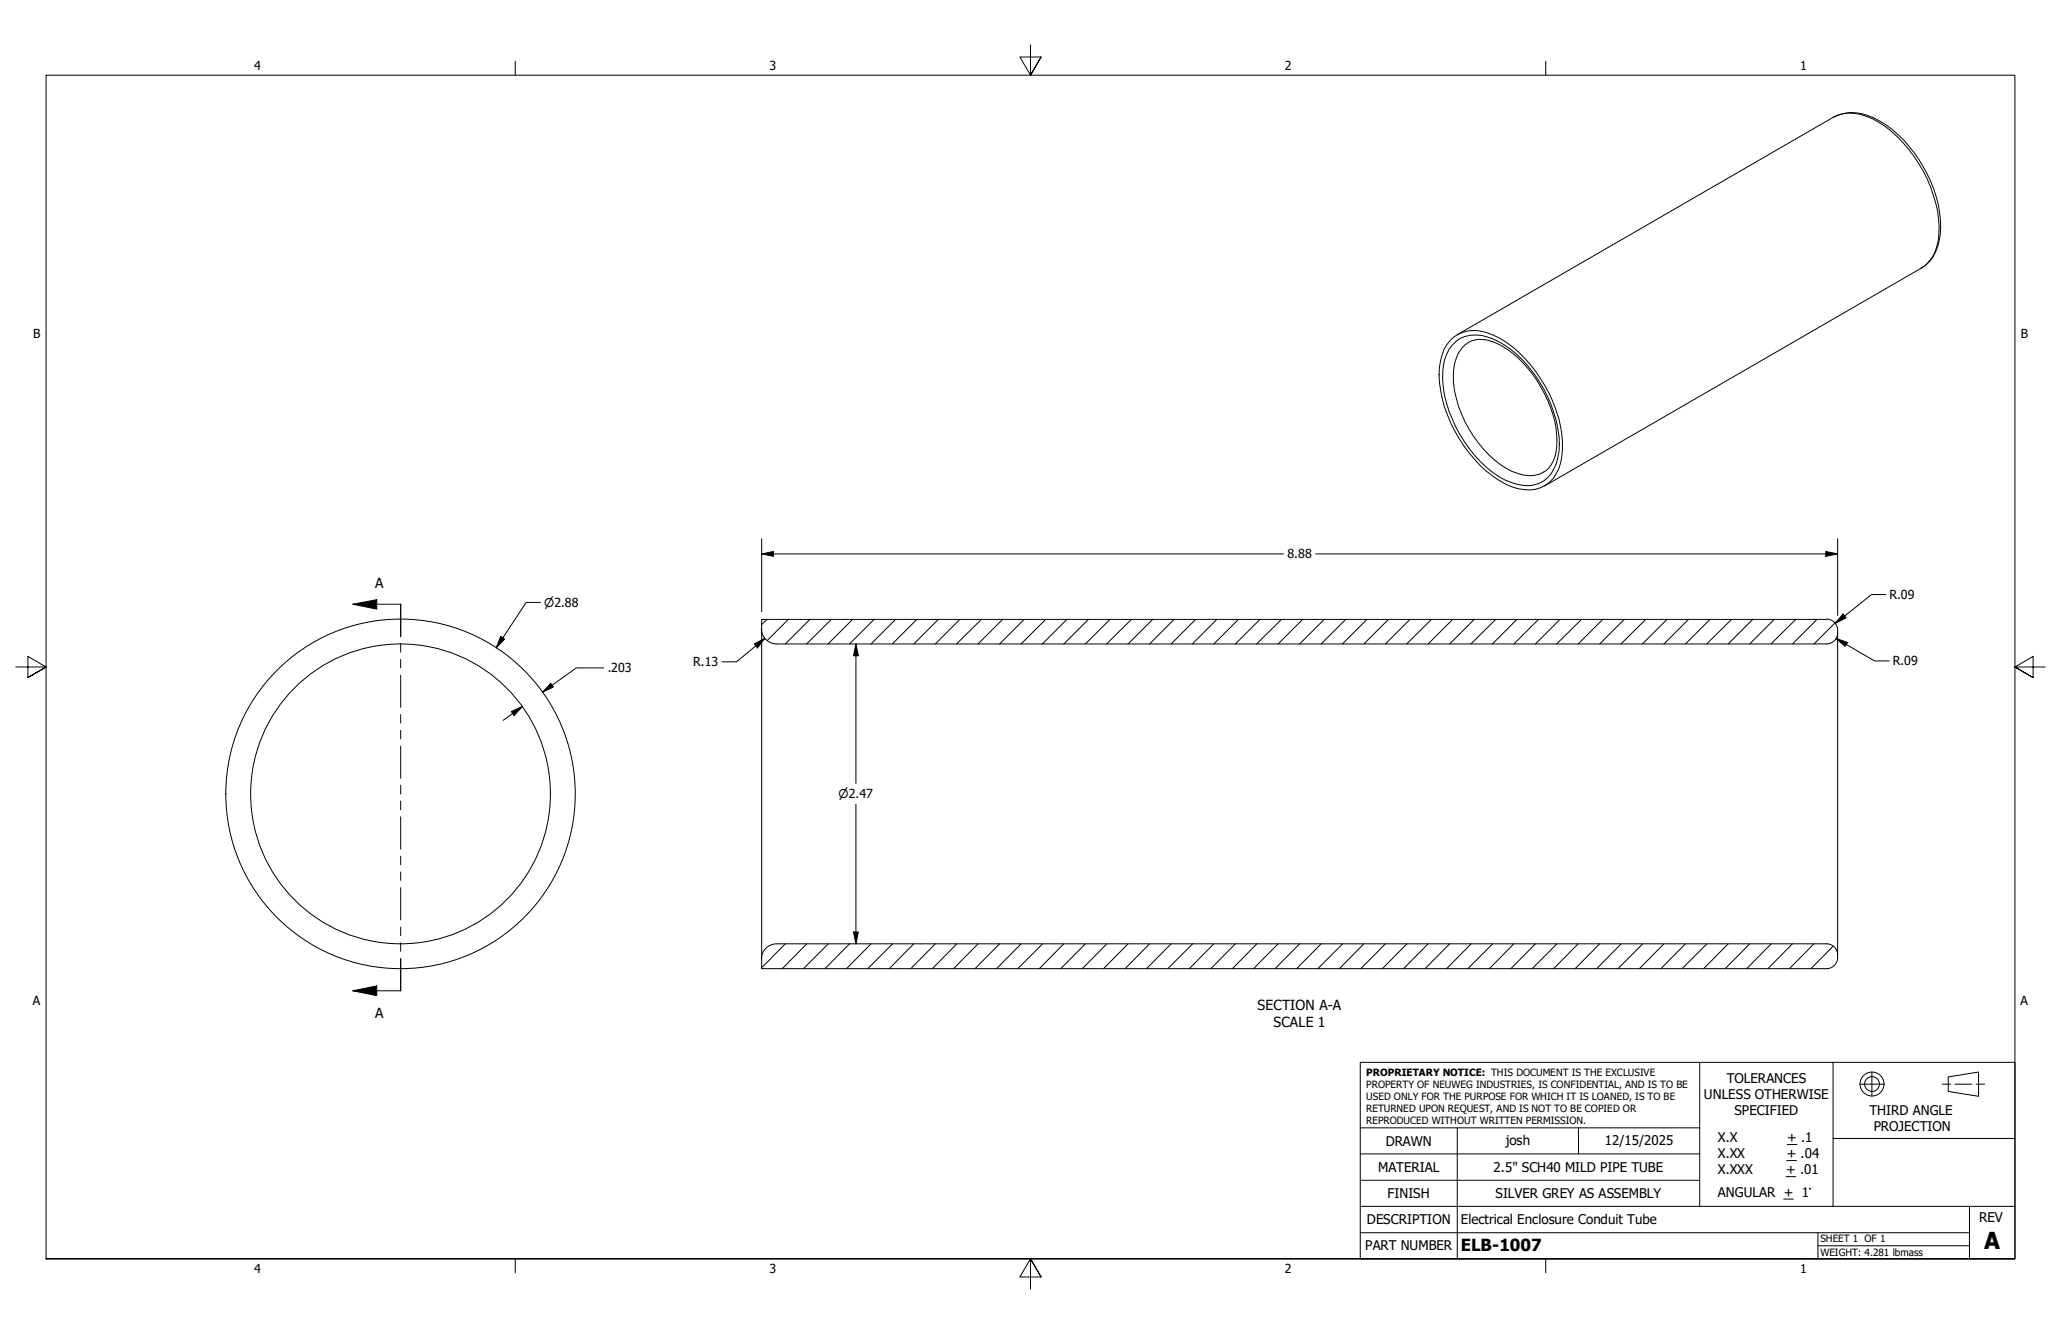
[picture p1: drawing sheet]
<svg xmlns="http://www.w3.org/2000/svg" width="432mm" height="279mm" viewBox="0 0 432 279" stroke-linecap="round" stroke-linejoin="round" font-family="sans-serif">
<!-- layer: Hatch (ANSI) -->
<g fill="none" stroke="#000" stroke-width=".21">
<path d="M160.7 129.7l-1.1 1.1M165.2 129.7l-4.4 4.4M169.7 129.7l-5.2 5.2M174.2 129.7l-5.2 5.2M178.6 129.7l-5.1 5.2M183.1 129.7l-5.1 5.2M187.6 129.7l-5.1 5.2M192.1 129.7l-5.2 5.2M196.6 129.7l-5.1 5.2M201.1 129.7l-5.1 5.2M205.6 129.7l-5.2 5.2M210.1 129.7l-5.2 5.2"/>
<path d="M214.6 129.7l-5.2 5.2M219.1 129.7l-5.2 5.2M223.5 129.7l-5.1 5.2M228 129.7l-5.1 5.2M232.5 129.7l-5.1 5.2M237 129.7l-5.2 5.2M241.5 129.7l-5.2 5.2M246 129.7l-5.1 5.2M250.5 129.7l-5.1 5.2M255 129.7l-5.2 5.2M259.5 129.7l-5.2 5.2M264 129.7l-5.2 5.2"/>
<path d="M268.5 129.7l-5.2 5.2M272.9 129.7l-5.1 5.2M277.4 129.7l-5.1 5.2M281.9 129.7l-5.1 5.2M286.4 129.7l-5.2 5.2M290.9 129.7l-5.1 5.2M295.4 129.7l-5.1 5.2M299.9 129.7l-5.2 5.2M304.4 129.7l-5.2 5.2M308.9 129.7l-5.2 5.2M313.4 129.7l-5.2 5.2M317.8 129.7l-5.1 5.2"/>
<path d="M322.3 129.7l-5.1 5.2M326.8 129.7l-5.1 5.2M331.3 129.7l-5.2 5.2M335.8 129.7l-5.2 5.2M340.3 129.7l-5.1 5.2M344.8 129.7l-5.2 5.2M349.2 129.7l-5.1 5.2M353.8 129.7l-5.2 5.2M358.3 129.7l-5.2 5.2M362.8 129.7l-5.2 5.2M367.2 129.7l-5.1 5.2M371.7 129.7l-5.1 5.2"/>
<path d="M376.2 129.7l-5.2 5.2M380.7 129.7l-5.2 5.2M384.4 130.5l-4.4 4.4M164.5 197.7l-4.9 5M169 197.7l-5.1 5.2M173.5 197.7l-5.2 5.2M178 197.7l-5.2 5.2M182.5 197.7l-5.1 5.2M187 197.7l-5.2 5.2M191.5 197.7l-5.2 5.2M196 197.7l-5.2 5.2M200.5 197.7l-5.2 5.2"/>
<path d="M204.9 197.7l-5.1 5.2M209.4 197.7l-5.1 5.2M213.9 197.7l-5.1 5.2M218.4 197.7l-5.2 5.2M222.9 197.7l-5.2 5.2M227.4 197.7l-5.2 5.2M231.9 197.7l-5.1 5.2M236.3 197.7l-5.1 5.2M240.9 197.7l-5.2 5.2M245.4 197.7l-5.2 5.2M249.9 197.7l-5.2 5.2M254.3 197.7l-5.1 5.2"/>
<path d="M258.8 197.7l-5.1 5.2M263.3 197.7l-5.1 5.2M267.8 197.7l-5.2 5.2M272.3 197.7l-5.2 5.2M276.8 197.7l-5.1 5.2M281.3 197.7l-5.2 5.2M285.8 197.7l-5.2 5.2M290.3 197.7l-5.2 5.2M294.8 197.7l-5.2 5.2M299.2 197.7l-5.1 5.2M303.7 197.7l-5.1 5.2M308.2 197.7l-5.1 5.2"/>
<path d="M312.7 197.7l-5.2 5.2M317.2 197.7l-5.2 5.2M321.7 197.7l-5.2 5.2M326.2 197.7l-5.2 5.2M330.6 197.7l-5.1 5.2M335.2 197.7l-5.2 5.2M339.7 197.7l-5.2 5.2M344.2 197.7l-5.2 5.2M348.6 197.7l-5.1 5.2M353.1 197.7l-5.1 5.2M357.6 197.7l-5.2 5.2M362.1 197.7l-5.2 5.2"/>
<path d="M366.6 197.7l-5.2 5.2M371.1 197.7l-5.1 5.2M375.5 197.7l-5.1 5.2M380 197.7l-5.1 5.2M384 198.2l-4.6 4.7"/>
</g>
<!-- layer: Visible (ANSI) -->
<g fill="none" stroke="#000" stroke-width=".21">
<path d="M303.9 71.2a7.6 7.6 0 0 1 8.9-1 26.2 26.2 0 0 1 11.8 12.3 22.6 22.6 0 0 1 2.4 14.5 7 7 0 0 1-8.9 5.4 20.6 20.6 0 0 1-10.3-7.5 28.5 28.5 0 0 1-6.3-16.4 10.7 10.7 0 0 1 2.4-7.3zM305.3 70.1l78.9-45.6a9.7 9.7 0 0 1 9.7 .9 27.9 27.9 0 0 1 12.6 20.4 12.5 12.5 0 0 1-2.2 8.9l-1.8 1.5-78.9 45.6M307.7 71.7a5.5 5.5 0 0 1 5-.1 21.4 21.4 0 0 1 10.9 10.9 18.8 18.8 0 0 1 2.2 13.2 5.4 5.4 0 0 1-2.4 3.2M159.5 131.7a3.2 3.2 0 0 0 3.2 3.2h220M382.7 129.7a2.32 2.32 0 0 1 2.3 2.3v68.6M382.7 129.7h-223.1v73.2h223.1M385 132.6a2.32 2.32 0 0 1-2.3 2.3M382.7 197.7a2.32 2.32 0 0 1 2.3 2.3M382.7 197.7h-220a3.2 3.2 0 0 0-3.2 3.2M385 200.6a2.32 2.32 0 0 1-2.3 2.3"/>
<circle cx="83.9" cy="166.3" r="31.4"/>
<circle cx="83.9" cy="166.3" r="36.6"/>
</g>
<!-- layer: Visible Narrow (ANSI) -->
<path d="M384.2 24.5a8 8 0 0 1 6.8-.1 23 23 0 0 1 11 9.9 25 25 0 0 1 4.1 16.1 7.8 7.8 0 0 1-3.6 5.8M305.1 71.5a7.2 7.2 0 0 1 7.7-.5 24.2 24.2 0 0 1 11.5 12.2 23.3 23.3 0 0 1 2.3 11.2 8.8 8.8 0 0 1-3.1 6.3 7.2 7.2 0 0 1-6.8 .4 21.5 21.5 0 0 1-10.8-10 23.7 23.7 0 0 1-3.5-14.4 8.5 8.5 0 0 1 2.7-5.2zM307.7 71.7a7 7 0 0 0-3.2 5.8 23 23 0 0 0 6.3 16.5 16.4 16.4 0 0 0 8.4 5.5 5.7 5.7 0 0 0 4.2-.6" fill="none" stroke="#000" stroke-width=".21"/>
<!-- layer: Section Line (ANSI) -->
<g fill="none" stroke="#000" stroke-width=".21">
<path d="M73.9 126.6l5-1v2zM73.9 126.6h10v6.7M83.9 134.8v1.8M83.9 138.1v1.8M83.9 141.4v6.7M83.9 149.7v1.7M83.9 153v1.7M83.9 156.3v6.7M83.9 164.5v1.8M83.9 167.8v1.8M83.9 171.1v6.8M83.9 179.3v1.8"/>
<path d="M83.9 182.6v1.8M83.9 185.9v6.8M83.9 194.2v1.8M83.9 197.5v1.8M73.9 207.5l5-1v2zM83.9 200.8v6.7h-10"/>
</g>
<path d="M73.9 126.6l5-1v2zM73.9 207.5l5-1v2z" fill="#000"/>
<!-- layer: Border (ANSI) -->
<path d="M107.9 12.8v2.9M215.9 9.4v6.3l-2.2-3.8h4.4l-2.2 3.8 2.2-3.8M323.8 12.8v2.9M3.3 139.7h6.4l-3.9-2.2v4.4l3.9-2.2-3.9 2.2M428.5 139.7h-6.4l3.9-2.2v4.4l-3.9-2.2 3.9 2.2M9.7 263.7v-248h412.4v248h-412.4h412.4M107.9 263.7v2.9M218.1 267.5l-2.2-3.8 2.2 3.8h-4.4l2.2-3.8v6.3M323.8 263.7v2.9" fill="none" stroke="#000" stroke-width=".21"/>
<!-- layer: Title (ANSI) -->
<g fill="none" stroke="#000" stroke-width=".21">
<path d="M285 222.5h137.1v41.2h-137.1zM285 236.2h71.1M305.3 236.2v27.5M330.7 236.2v5.5M356.1 222.5v30.2M374.5 239.7h2M384 222.5v15.9M389.6 227.1h5.1M392.2 224.5v5.1M406.9 227.1h1.8M408.2 225.6l6.3-1.1v5.1l-6.3-1zM409.6 227.1h3.5"/>
<path d="M414 227.1h1.8M422.1 238.4h-38.1v14.3M285 258.2h127.6M285 252.7h137.1M285 247.2h71.1M285 241.7h71.1M373.7 251.1h2M374.2 246.4h2M374.3 243.1h2.1M380.9 258.2v5.5M412.6 252.7v11M380.9 260.9h31.7"/>
<circle cx="392.2" cy="227" r="2.51"/>
<circle cx="392.2" cy="227" r="1.56"/>
</g>
<!-- layer: Dimension (ANSI) -->
<g fill="none" stroke="#000" stroke-width=".21">
<path d="M159.6 116l2.5-.5v1zM159.6 116h109.3M159.6 112.8v15.3M275.7 116h109.3M382.5 115.5l2.5 .5-2.5 .5zM385 112.8v16.1M104.9 133.3l.8 .6-1.8 1.8zM113.2 126.2h-3l-6.3 9.5M126.5 139.9h-5.8l-7 5.1M158.1 134.9l2.2-1.2-1.6 2zM160.3 133.7l-6 4.9h-3M179.3 134.9l.5 2.5h-1z"/>
<path d="M179.3 134.9v29.2M384.7 133.7l2.4 .9-.5 .8zM384.7 133.7l8 4.7h3.1M386.1 128.6l.7 .8-2.3 1.2zM395.1 124.5h-3l-7.6 6.1M107.1 149l2.4-1-1.8 1.9zM109.5 148l-4.1 2.9M115.4 143.1l.6 .8-2.3 1.1zM179.3 168.5v29.2M178.8 195.2h1l-.5 2.5z"/>
</g>
<path d="M159.6 116l2.5-.5v1zM382.5 115.5l2.5 .5-2.5 .5zM104.9 133.3l.8 .6-1.8 1.8zM158.1 134.9l2.2-1.2-1.6 2zM179.3 134.9l.5 2.5h-1zM386.1 128.6l.7 .8-2.3 1.2zM384.7 133.7l2.4 .9-.5 .8zM107.1 149l2.4-1-1.8 1.9zM115.4 143.1l.6 .8-2.3 1.1zM178.8 195.2h1l-.5 2.5z" fill="#000"/>
<text font-size="4.9" x="415.7" y="261.6">A</text>
<text font-size="3.5" x="306.1" y="262">ELB-1007</text>
<g font-size="2.9">
<text x="78.6" y="123.1">A</text>
<text x="78.6" y="213.2">A</text>
<text x="263.5" y="211.6">SECTION A-A</text>
<text x="266.8" y="215.1">SCALE 1</text>
</g>
<g font-size="2.8">
<text x="361.8" y="226.9">TOLERANCES</text>
<text x="357" y="230.3">UNLESS OTHERWISE</text>
<text x="363.4" y="233.6">SPECIFIED</text>
<text x="391.7" y="233.5">THIRD ANGLE</text>
<text x="290.3" y="240">DRAWN</text>
<text x="315.5" y="239.7">josh</text>
<text x="336.2" y="239.8">12/15/2025</text>
<text x="359.9" y="239.3">X.X</text>
<text x="374.5" y="239.3">+ .1</text>
<text x="392.6" y="236.8">PROJECTION</text>
<text x="288.7" y="245.5">MATERIAL</text>
<text x="312.9" y="245.5">2.5&quot; SCH40 MILD PIPE TUBE</text>
<text x="359.9" y="242.6">X.XX</text>
<text x="359.9" y="245.9">X.XXX</text>
<text x="374.2" y="245.9">+ .01</text>
<text x="374.3" y="242.6">+ .04</text>
<text x="290.7" y="251">FINISH</text>
<text x="313.3" y="251">SILVER GREY AS ASSEMBLY</text>
<text x="359.9" y="250.7">ANGULAR + 1°</text>
<text x="286.4" y="256.4">DESCRIPTION</text>
<text x="306.1" y="256.3">Electrical Enclosure Conduit Tube</text>
<text x="414.7" y="256">REV</text>
<text x="286" y="261.9">PART NUMBER</text>
</g>
<g font-size="2.6">
<text x="53.3" y="14.7">4</text>
<text x="161.2" y="14.7">3</text>
<text x="269.2" y="14.7">2</text>
<text x="377.1" y="14.7">1</text>
<text x="6.9" y="70.8">B</text>
<text x="423.4" y="70.8">B</text>
<text x="269.7" y="117">8.88</text>
<text x="395.9" y="125.5">R.09</text>
<text x="127.3" y="140.8">.203</text>
<text x="145.2" y="139.6">R.13</text>
<text x="396.6" y="139.4">R.09</text>
<text x="6.9" y="210.5">A</text>
<text x="423.3" y="210.5">A</text>
<text x="53.3" y="266.6">4</text>
<text x="161.2" y="266.6">3</text>
<text x="269.2" y="266.6">2</text>
<text x="377.1" y="266.6">1</text>
</g>
<g font-size="2.5">
<text x="114" y="127.1">⌀2.88</text>
<text x="175.7" y="167.2">⌀2.47</text>
</g>
<g font-size="2.1">
<text x="286.3" y="225.4">PROPRIETARY NOTICE: THIS DOCUMENT IS THE EXCLUSIVE</text>
<text x="286.3" y="227.8">PROPERTY OF NEUWEG INDUSTRIES, IS CONFIDENTIAL, AND IS TO BE</text>
<text x="286.3" y="230.4">USED ONLY FOR THE PURPOSE FOR WHICH IT IS LOANED, IS TO BE</text>
<text x="286.3" y="232.9">RETURNED UPON REQUEST, AND IS NOT TO BE COPIED OR</text>
<text x="286.3" y="235.4">REPRODUCED WITHOUT WRITTEN PERMISSION.</text>
<text x="381.4" y="260.2">SHEET 1 OF 1</text>
<text x="381.4" y="263">WEIGHT: 4.281 lbmass</text>
</g>
</svg>
